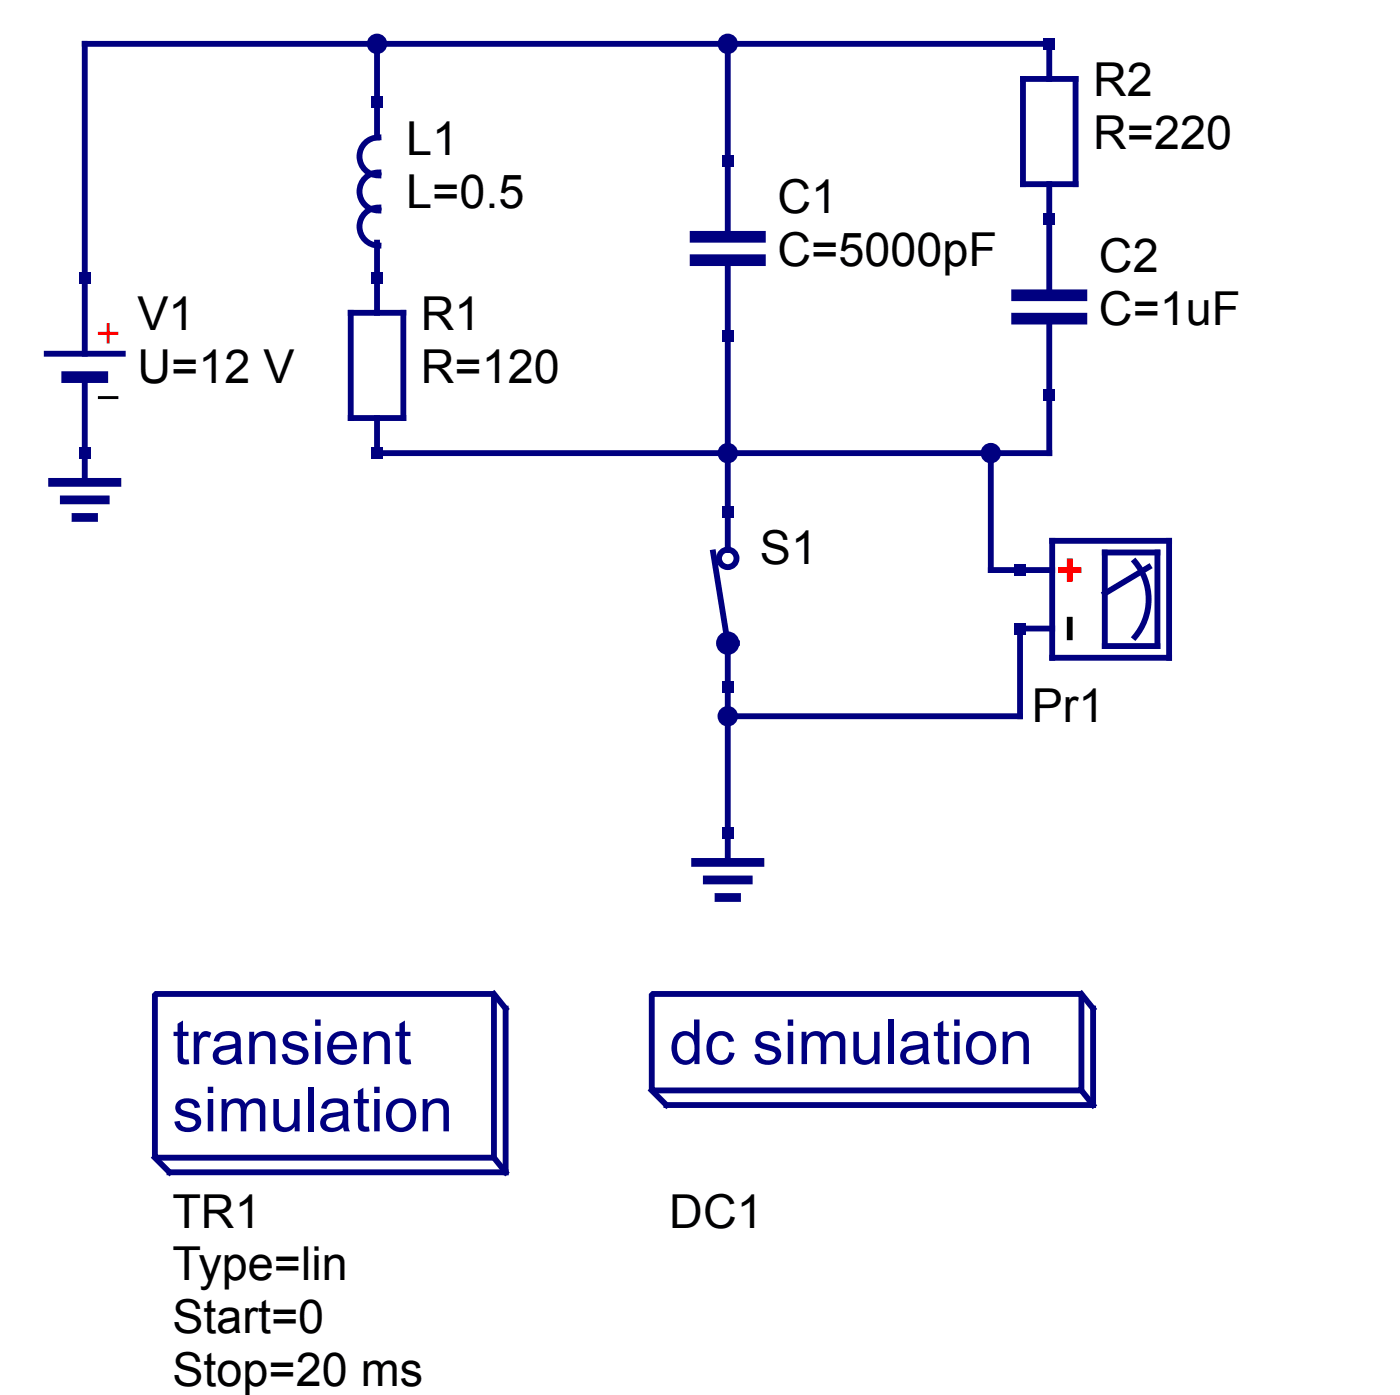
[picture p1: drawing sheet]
<svg xmlns="http://www.w3.org/2000/svg" width="135mm" height="135mm" viewBox="0 0 135 135" stroke-linecap="round" stroke-linejoin="round" font-family="sans-serif">
<g fill="none" stroke="#000080" stroke-width=".56">
<path d="M36.4 4.2v9.1M36.5 16.7a1.83 1.83 0 0 0-1.8 1.8 1.83 1.83 0 0 0 1.8 1.8M36.5 13.3a1.83 1.83 0 0 0-1.8 1.8 1.83 1.83 0 0 0 1.8 1.8M70.3 4.2v18.7M98.8 7.6h5.1v10.2h-5.1zM101.3 7.6v-3.4h-93.1v29.9M101.3 17.8v10.7M4.5 34.1h7.4M8.2 36.4v10.2M33.9 30.2h5v10.2h-5zM36.4 23.4v6.8M36.5 20a1.83 1.83 0 0 0-1.8 1.9 1.83 1.83 0 0 0 1.8 1.8"/>
<path d="M70.3 25.1v28M101.3 30.8v12.9h-64.9v-3.3M68.9 53.3l1.4 8.8v21.2M95.7 43.7v11.3h5.9M101.6 52.2h11.3v11.3h-11.3zM106.7 53.3h5.1v9.1h-5.1zM109.6 54.2a5.6 5.6 0 0 1 0 7.3M110.9 54.8l-4.2 2.5M101.6 60.7h-3.1v8.4h-28.2M15 96h32.7v15.8h-32.7zM47.7 96l1.1 1.4v15.8M62.9 96h41.5v9.3h-41.5z"/>
<path d="M104.4 96l1.2 1.4v9.3M15 111.8l1.4 1.4h32.4M47.7 111.8l1.1 1.4M62.9 105.3l1.4 1.4h41.3M104.4 105.3l1.2 1.4"/>
<circle cx="70.3" cy="53.9" r=".85"/>
</g>
<path d="M6.5 36.4h3.4M67.2 25.1h6.2M67.2 22.9h6.2M98.2 30.8h6.2M98.2 28.5h6.2" fill="none" stroke="#000080" stroke-width="1.1"/>
<path d="M9.6 32.2h1.7M10.4 31.3v1.7" fill="none" stroke="#f00" stroke-width=".28"/>
<path d="M9.6 38.4h1.7" fill="none" stroke="#000" stroke-width=".28"/>
<path d="M5.1 46.6h6.2M6.2 48.3h4M7.3 50h1.7M67.2 83.3h6.2M68.3 84.9h3.9M69.4 86.6h1.7" fill="none" stroke="#000080" stroke-width=".85"/>
<path d="M102.4 55h1.7M103.3 54.2v1.7" fill="none" stroke="#f00" stroke-width=".56"/>
<path d="M103.3 59.8v1.7" fill="none" stroke="#000" stroke-width=".56"/>
<circle cx="70.3" cy="62.1" r=".85" fill="#000080" stroke="#000080" stroke-width=".56"/>
<g fill="#000080">
<path d="M35.8 26.2h1.2v1.2h-1.2z" fill-rule="evenodd"/>
<path d="M35.8 9.3h1.2v1.1h-1.2z" fill-rule="evenodd"/>
<path d="M35.8 43.2h1.2v1.1h-1.2z" fill-rule="evenodd"/>
<path d="M69.7 31.9h1.1v1.1h-1.1z" fill-rule="evenodd"/>
<path d="M69.7 15h1.1v1.1h-1.1z" fill-rule="evenodd"/>
<path d="M7.6 26.2h1.1v1.2h-1.1z" fill-rule="evenodd"/>
<path d="M7.6 43.2h1.1v1.1h-1.1z" fill-rule="evenodd"/>
<path d="M97.9 54.5h1.2v1.1h-1.2z" fill-rule="evenodd"/>
<path d="M97.9 60.1h1.2v1.1h-1.2z" fill-rule="evenodd"/>
<path d="M69.7 79.9h1.1v1.1h-1.1z" fill-rule="evenodd"/>
<path d="M69.7 65.8h1.1v1.1h-1.1z" fill-rule="evenodd"/>
<path d="M69.7 48.8h1.1v1.2h-1.1z" fill-rule="evenodd"/>
<path d="M100.8 37.5h1.1v1.2h-1.1z" fill-rule="evenodd"/>
<path d="M100.8 20.6h1.1v1.1h-1.1z" fill-rule="evenodd"/>
<path d="M100.8 3.7h1.1v1.1h-1.1z" fill-rule="evenodd"/>
</g>
<g fill="#000080" stroke="#000080" stroke-width=".28">
<circle cx="36.4" cy="4.2" r=".85"/>
<circle cx="70.3" cy="43.7" r=".85"/>
<circle cx="70.3" cy="4.2" r=".85"/>
<circle cx="95.7" cy="43.7" r=".85"/>
<circle cx="70.3" cy="69.1" r=".85"/>
</g>
<g font-size="6" fill="#000080">
<text x="16.7" y="102.7">transient</text>
<text x="64.6" y="102.7">dc simulation</text>
<text x="16.7" y="109.2">simulation</text>
</g>
<g font-size="4.5">
<text x="105.6" y="9.3">R2</text>
<text x="39.2" y="15">L1</text>
<text x="105.6" y="14.4">R=220</text>
<text x="39.2" y="20">L=0.5</text>
<text x="75.1" y="20.6">C1</text>
<text x="75.1" y="25.7">C=5000pF</text>
<text x="106.1" y="26.2">C2</text>
<text x="13.3" y="31.9">V1</text>
<text x="40.6" y="31.9">R1</text>
<text x="106.1" y="31.3">C=1uF</text>
<text x="13.3" y="37">U=12 V</text>
<text x="40.6" y="37">R=120</text>
<text x="73.4" y="54.5">S1</text>
<text x="99.6" y="69.7">Pr1</text>
<text x="16.7" y="118.5">TR1</text>
<text x="64.6" y="118.5">DC1</text>
<text x="16.7" y="123.6">Type=lin</text>
<text x="16.7" y="128.7">Start=0</text>
<text x="16.7" y="133.8">Stop=20 ms</text>
</g>
</svg>
